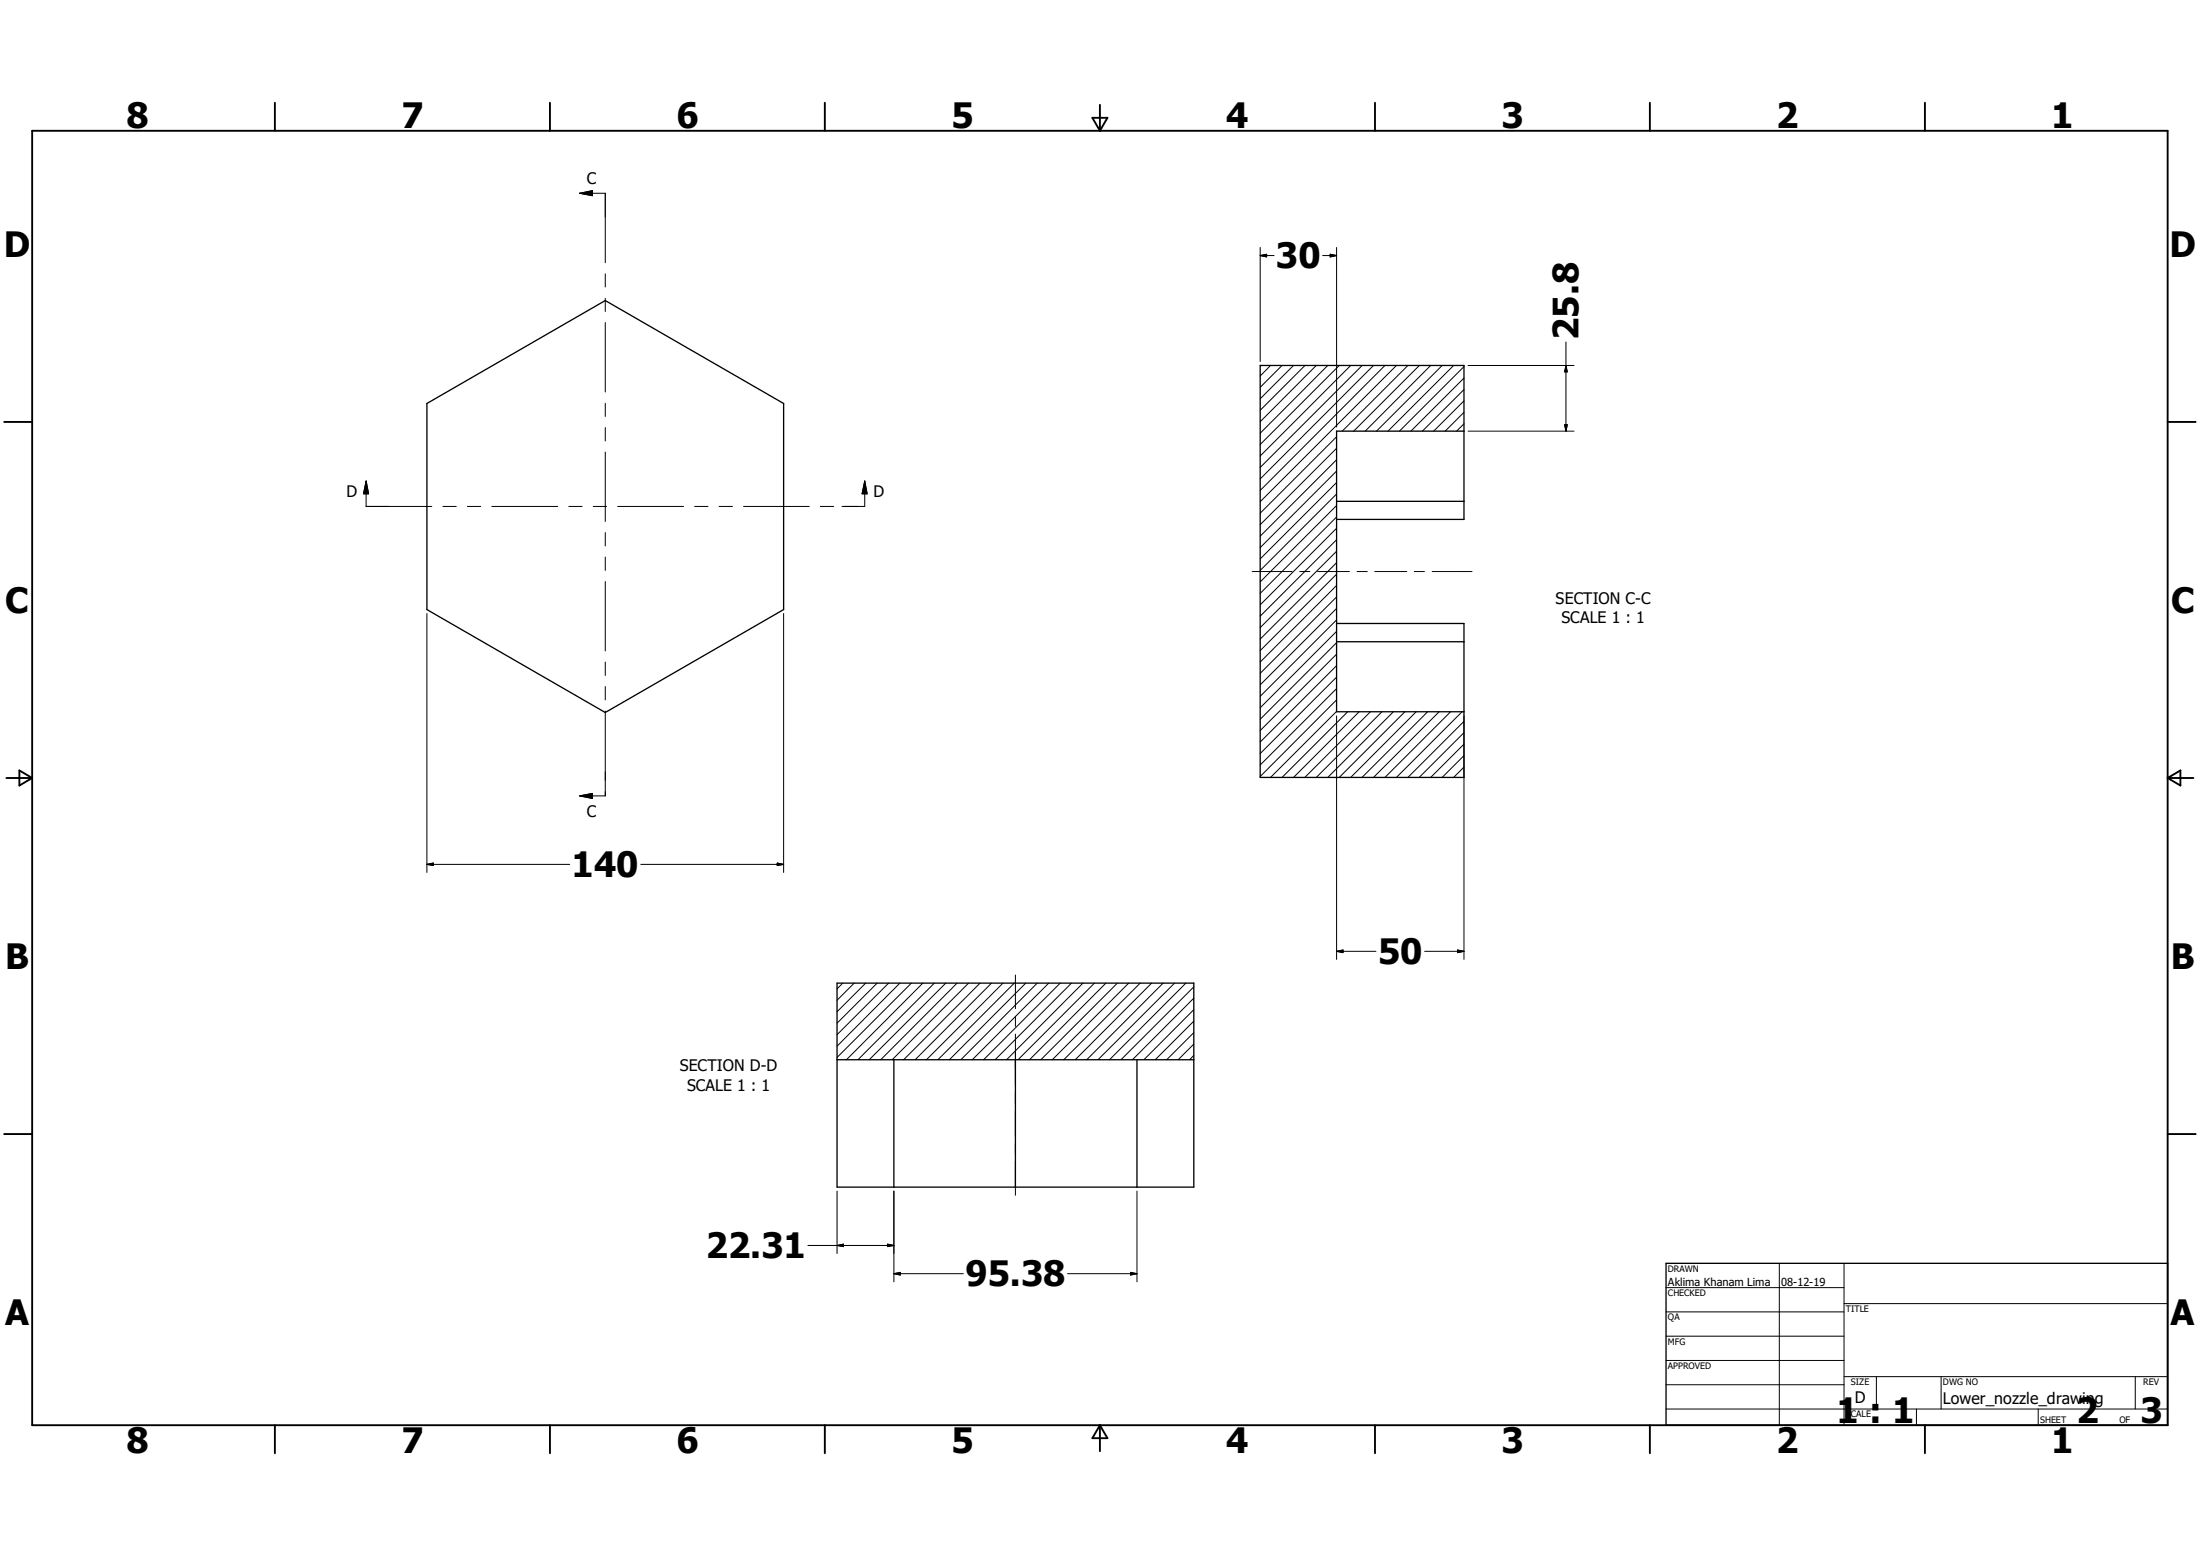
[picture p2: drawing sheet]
<svg xmlns="http://www.w3.org/2000/svg" width="297mm" height="210mm" viewBox="0 0 297 210" stroke-linecap="round" stroke-linejoin="round" font-family="sans-serif">
<g fill="none" stroke="#000" stroke-width=".14">
<path d="M78.3 26.1h3.4v9.4M78.3 26.1l1.7-.4v.7zM81.7 37v1.7M170.1 34.5h1.9M170.1 34.5l.9-.2v.4zM170.1 33.4v15.4M178.6 34.5h1.8M179.6 34.3l.8 .2-.8 .2zM180.4 33.4v24.2M81.7 40.3v1.7M81.7 43.5v9.4M81.7 54.4v1.8"/>
<path d="M81.7 57.7v1.8M171.5 49.3l-1.4 1.5M173.1 49.3l-3 3M174.6 49.3l-4.5 4.5M176.2 49.3l-6.1 6.1M177.7 49.3l-7.6 7.6M179.3 49.3l-9.2 9.2M180.4 59l-10.3 10.3M180.8 49.3l-10.7 10.7M182.4 49.3l-12.3 12.2M183.9 49.3l-13.8 13.8M185.4 49.3l-15.3 15.3"/>
<path d="M187 49.3l-16.9 16.9M188.5 49.3l-18.4 18.4M190.1 49.3l-8.9 8.9M191.6 49.3l-8.8 8.9M193.1 49.3l-8.8 8.9M194.7 49.3l-8.9 8.9M196.2 49.3l-8.8 8.9M197.6 57.2l-.9 1M197.6 55.7l-2.5 2.5M197.6 54.1l-4 4.1M197.6 52.6l-5.6 5.6M197.6 51l-7.1 7.2"/>
<path d="M197.6 49.5l-8.7 8.7M198.2 58.2h14.3M198.2 49.3h14.3M211.2 57.3h.4l-.2 .9zM211.4 46.2v12M211.4 49.3l.2 .9h-.4zM49.4 64.9v3.5h8.9M49.4 64.9l.4 1.8h-.7zM59.8 68.4h1.8M63.1 68.4h1.8M66.4 68.4h8.9M76.8 68.4h1.8"/>
<path d="M80.1 68.4h1.8M81.7 61v9.4M81.7 71.9v1.8M81.7 75.2v1.8M81.7 78.5v9.4M83.4 68.4h8.9M93.8 68.4h1.8M97.1 68.4h1.8M100.4 68.4h8.8M110.7 68.4h1.9M116.7 64.9v3.5h-3M116.7 64.9l.4 1.8h-.7z"/>
<path d="M169 77.1h5.4M175.5 77.1h1.3M177.9 77.1h4.3M180.4 79l-10.3 10.4M180.4 77.5l-10.3 10.3M180.4 75.9l-10.3 10.4M180.4 74.4l-10.3 10.3M180.4 72.9l-10.3 10.3M180.4 71.3l-10.3 10.3M180.4 69.8l-10.3 10.3M180.4 68.2l-10.3 10.3M180.4 66.7l-10.3 10.3"/>
<path d="M180.4 65.1l-10.3 10.3M180.4 63.6l-10.3 10.3M180.4 62.1l-10.3 10.3M180.4 60.5l-10.3 10.3M183.2 77.1h1.4M185.6 77.1h4.3M190.9 77.1h1.4M193.3 77.1h5.4M57.6 82.8v35M81.7 89.4v1.8M81.7 92.7v1.8M81.7 96v11.4h-3.4"/>
<path d="M105.8 82.8v35M180.4 96l-8.9 8.9M180.4 94.5l-10.3 10.3M180.4 92.9l-10.3 10.4M180.4 91.4l-10.3 10.3M180.4 89.8l-10.3 10.4M180.4 88.3l-10.3 10.3M180.4 86.7l-10.3 10.4M180.4 85.2l-10.3 10.3M180.4 83.7l-10.3 10.3M180.4 82.1l-10.3 10.3M180.4 80.6l-10.3 10.3"/>
<path d="M180.4 96.6v32.9M181.9 96.1l-8.8 8.8M183.5 96.1l-8.9 8.8M185 96.1l-8.8 8.8M186.6 96.1l-8.9 8.8M188.1 96.1l-8.8 8.8M189.7 96.1l-8.9 8.8M191.2 96.1l-8.8 8.8M192.7 96.1l-8.8 8.8M194.3 96.1l-8.9 8.8M195.8 96.1l-8.8 8.8M197.4 96.1l-8.9 8.8"/>
<path d="M197.6 98.9l-6 6M197.6 97.4l-7.5 7.5M197.6 96.6v32.9M57.6 116.7h19.3M57.6 116.7l.9-.2v.3zM78.3 107.4l1.7-.3v.7zM86.5 116.7h19.3M104.9 116.5l.9 .2-.9 .1zM197.6 103.5l-1.4 1.4M197.6 102l-2.9 2.9M197.6 100.4l-4.5 4.5M113.8 132.7l-.8 .8"/>
<path d="M115.3 132.7l-2.3 2.3M116.9 132.7l-3.9 3.9M118.4 132.7l-5.4 5.4M120 132.7l-7 7M121.5 132.7l-8.5 8.5M123 132.7l-10 10M124.6 132.7l-10.3 10.3M126.1 132.7l-10.3 10.3M127.7 132.7l-10.3 10.3M129.2 132.7l-10.3 10.3M130.8 132.7l-10.4 10.3M132.3 132.7l-10.3 10.3"/>
<path d="M133.9 132.7l-10.4 10.3M135.4 132.7l-10.3 10.3M136.9 132.7l-10.3 10.3M137.1 131.6v4.5M137.1 137.2v1.3M137.1 139.6v6.9M138.5 132.7l-10.3 10.3M140 132.7l-10.3 10.3M141.6 132.7l-10.3 10.3M143.1 132.7l-10.3 10.3M144.7 132.7l-10.4 10.3M146.2 132.7l-10.3 10.3"/>
<path d="M147.8 132.7l-10.4 10.3M149.3 132.7l-10.3 10.3M150.9 132.7l-10.4 10.3M152.4 132.7l-10.3 10.3M153.9 132.7l-10.3 10.3M155.5 132.7l-10.3 10.3M157 132.7l-10.3 10.3M158.6 132.7l-10.4 10.3M160.1 132.7l-10.3 10.3M161.2 139.4l-3.7 3.6M161.2 137.8l-5.2 5.2M161.2 136.3l-6.8 6.7"/>
<path d="M161.2 134.7l-8.3 8.3M161.2 133.2l-9.9 9.8M180.4 128.4h5.4M180.4 128.4l.9-.2v.4zM192.3 128.4h5.3M196.8 128.2l.8 .2-.8 .2zM137.1 147.5v1.4M137.1 149.9v3.4M137.1 154.4v1.3M137.1 156.8v4.5M161.2 142.4l-.6 .6M161.2 140.9l-2.1 2.1"/>
<path d="M109.1 168.1h11.6M113 168.1l.9-.2v.4zM113 160.8v8.4M119.8 167.9l.9 .2-.9 .2zM120.7 160.8v12.2M120.7 171.9h9.4M120.7 171.9l.8-.2v.4zM144.1 171.9h9.4M152.6 171.7l.9 .2-.9 .2zM153.5 160.8v12.2M224.9 173.8h24.1M224.9 177.1h24.1"/>
<path d="M240.2 170.5v21.9M249 176h43.6M249 170.5v21.9M224.9 180.3h24.1M224.9 183.6h24.1M224.9 186.9h24.1M224.9 190.2h67.7M249 185.8h43.6M253.3 185.8v4.4M258.7 190.2v2.2M262.1 185.8v4.4M275.2 190.2v2.2"/>
<path d="M288.3 185.8v4.4"/>
</g>
<path d="M57.6 54.5l24.1-13.9 24.1 13.9v27.8l-24.1 13.9-24.1-13.9zM197.6 58.2h-17.2v37.9h17.2M180.4 70.1h17.2v-20.8h-27.5v55.6h27.5v-20.7h-17.2M180.4 67.7h17.2M180.4 86.6h17.2M113 132.7h48.2v27.5h-48.2zM113 143h48.2M120.7 143v17.2M137.1 143v17.2M153.5 143v17.2M224.9 170.5h67.7v21.9h-67.7z" fill="none" stroke="#000" stroke-width=".18"/>
<g fill="none" stroke="#000" stroke-width=".25">
<path d="M4.3 17.7h288.3v174.7h-288.3zM37.1 13.9v3.8M74.2 13.9v3.8M111.4 13.9v3.8M147.5 15.9h2l-1 1.8zM148.5 14.1v3.6M185.6 13.9v3.8M222.7 13.9v3.8M259.9 13.9v3.8M.6 56.9h3.7M292.6 56.9h3.8M.9 105h3.4"/>
<path d="M2.6 104l1.7 1-1.7 1zM292.6 105h3.5M292.6 105l1.8-1v2zM.6 153.1h3.7M292.6 153.1h3.8M37.1 192.4v3.7M74.2 192.4v3.7M111.4 192.4v3.7M148.5 192.4v3.5M148.5 192.4l1 1.7h-2zM185.6 192.4v3.7M222.7 192.4v3.7"/>
<path d="M259.9 192.4v3.7"/>
</g>
<g fill="#000" stroke="#000" stroke-width=".14">
<path d="M78.3 26.1l1.7-.4v.7zM170.1 34.5l.9-.2v.4zM179.6 34.3l.8 .2-.8 .2zM211.2 57.3h.4l-.2 .9zM211.4 49.3l.2 .9h-.4zM49.4 64.9l.4 1.8h-.7zM116.7 64.9l.4 1.8h-.7zM57.6 116.7l.9-.2v.3zM78.3 107.4l1.7-.3v.7zM104.9 116.5l.9 .2-.9 .1zM180.4 128.4l.9-.2v.4zM196.8 128.2l.8 .2-.8 .2z"/>
<path d="M113 168.1l.9-.2v.4zM119.8 167.9l.9 .2-.9 .2zM120.7 171.9l.8-.2v.4zM152.6 171.7l.9 .2-.9 .2z"/>
</g>
<g font-size="4.7">
<text x="17.1" y="17.3">8</text>
<text x="54.2" y="17.3">7</text>
<text x="91.3" y="17.3">6</text>
<text x="128.4" y="17.3">5</text>
<text x="165.5" y="17.3">4</text>
<text x="202.7" y="17.3">3</text>
<text x="239.8" y="17.3">2</text>
<text x="276.9" y="17.3">1</text>
<text x=".5" y="34.7">D</text>
<text x="292.9" y="34.7">D</text>
<text x="172.3" y="36.2">30</text>
<text x="213.1" y="45.9" transform="rotate(-90 213.1 45.9)">25.8</text>
<text x=".7" y="82.7">C</text>
<text x="293.1" y="82.7">C</text>
<text x="77.2" y="118.4">140</text>
<text x=".7" y="130.7">B</text>
<text x="186.1" y="130.1">50</text>
<text x="293.1" y="130.7">B</text>
<text x="95.3" y="169.8">22.31</text>
<text x="130.3" y="173.6">95.38</text>
<text x=".7" y="178.8">A</text>
<text x="293" y="178.8">A</text>
<text x="17.1" y="196.1">8</text>
<text x="54.2" y="196.1">7</text>
<text x="91.3" y="196.1">6</text>
<text x="128.4" y="196.1">5</text>
<text x="165.5" y="196.1">4</text>
<text x="202.7" y="196.1">3</text>
<text x="239.8" y="196.1">2</text>
<text x="247.9" y="192.1">1 : 1</text>
<text x="276.9" y="196.1">1</text>
<text x="280.3" y="192">2</text>
<text x="289" y="192">3</text>
</g>
<g font-size="2.1">
<text x="79.2" y="24.8">C</text>
<text x="46.8" y="67.1">D</text>
<text x="117.9" y="67.1">D</text>
<text x="210" y="81.5">SECTION C-C</text>
<text x="210.8" y="84.1">SCALE 1 : 1</text>
<text x="79.2" y="110.2">C</text>
<text x="91.8" y="144.6">SECTION D-D</text>
<text x="92.8" y="147.2">SCALE 1 : 1</text>
<text x="250.4" y="189.4">D</text>
<text x="262.3" y="189.5">Lower_nozzle_drawing</text>
</g>
<g font-size="1.5">
<text x="225.2" y="173.5">Aklima Khanam Lima</text>
<text x="240.5" y="173.5">08-12-19</text>
</g>
<g font-size="1.2">
<text x="225.2" y="171.7">DRAWN</text>
<text x="225.2" y="174.9">CHECKED</text>
<text x="225.2" y="178.2">QA</text>
<text x="249.2" y="177.1">TITLE</text>
<text x="225.2" y="181.5">MFG</text>
<text x="225.2" y="184.8">APPROVED</text>
<text x="249.2" y="191.3">SCALE</text>
<text x="249.9" y="186.9">SIZE</text>
<text x="262.3" y="186.9">DWG NO</text>
<text x="289.3" y="186.9">REV</text>
<text x="275.4" y="192">SHEET</text>
<text x="286.1" y="192">OF</text>
</g>
</svg>
